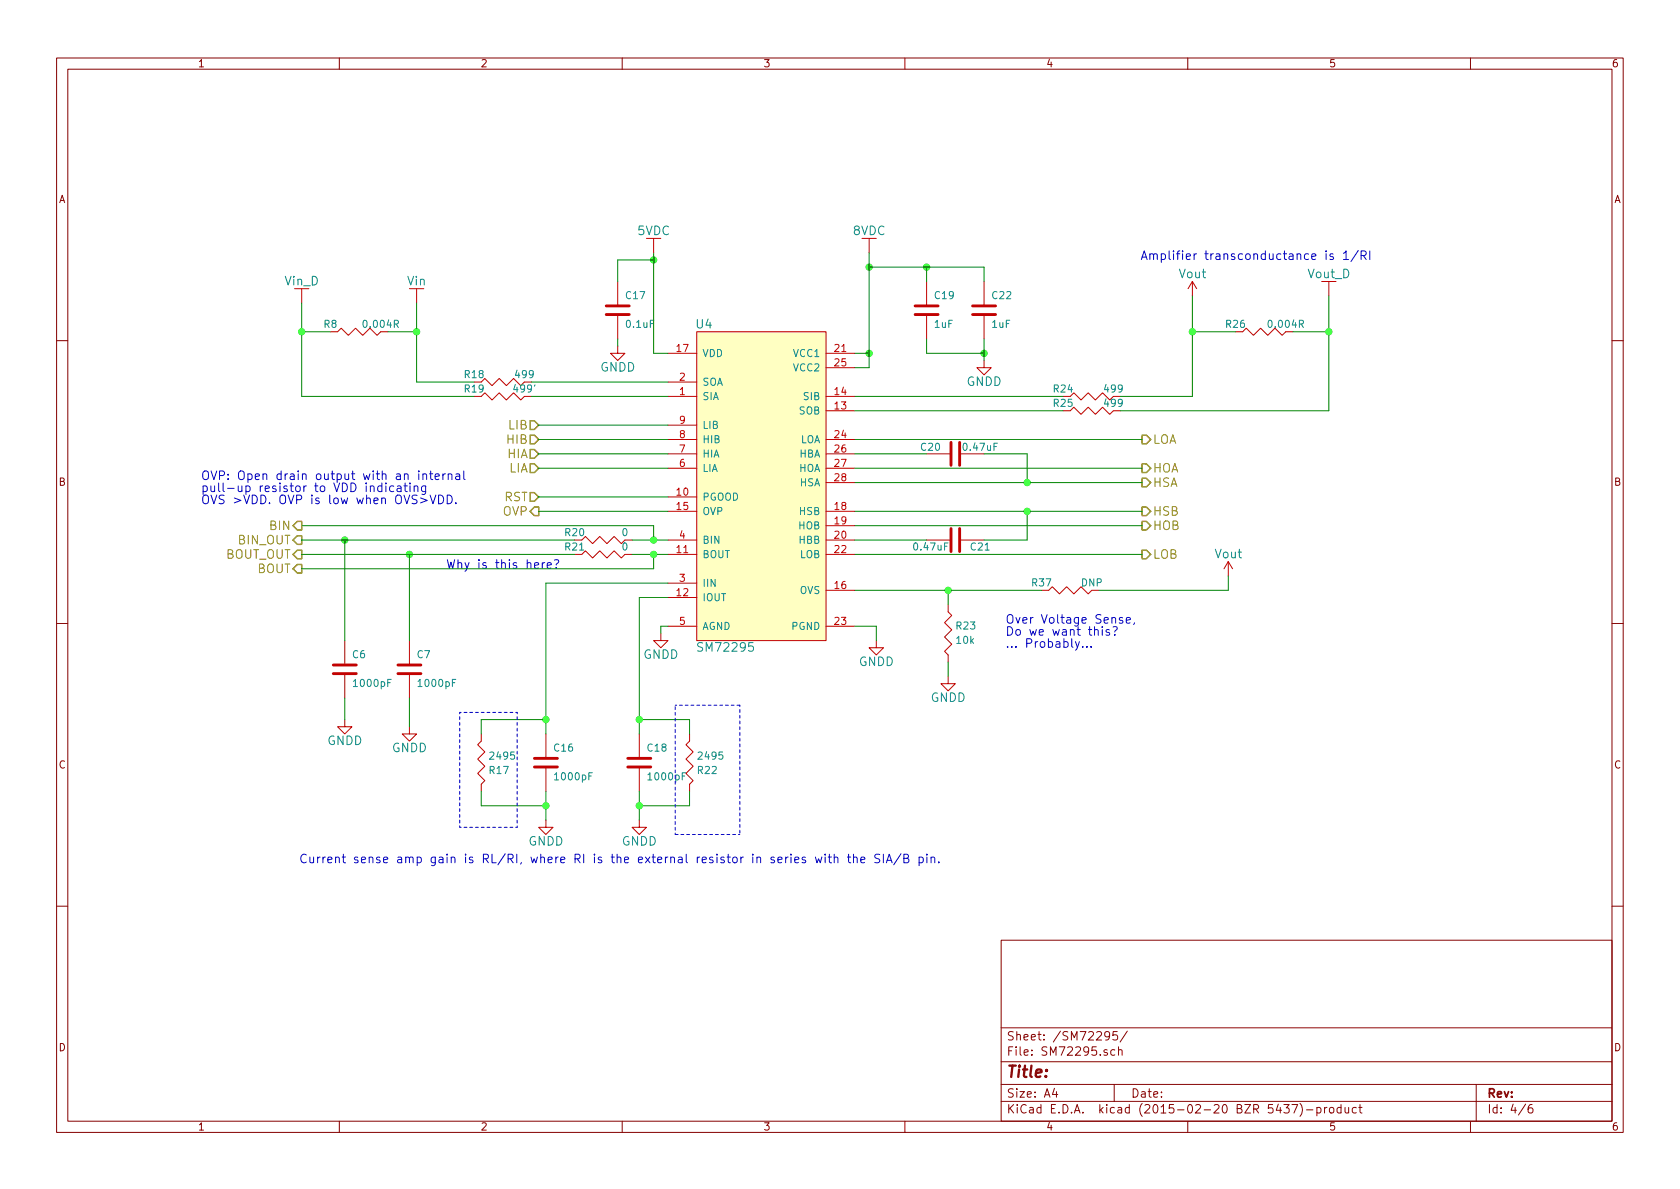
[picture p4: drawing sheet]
EESchema Schematic File Version 2
LIBS:power
LIBS:device
LIBS:transistors
LIBS:conn
LIBS:linear
LIBS:regul
LIBS:74xx
LIBS:cmos4000
LIBS:adc-dac
LIBS:memory
LIBS:xilinx
LIBS:special
LIBS:microcontrollers
LIBS:dsp
LIBS:microchip
LIBS:analog_switches
LIBS:motorola
LIBS:texas
LIBS:intel
LIBS:audio
LIBS:interface
LIBS:digital-audio
LIBS:philips
LIBS:display
LIBS:cypress
LIBS:siliconi
LIBS:opto
LIBS:atmel
LIBS:contrib
LIBS:valves
LIBS:SelfGenerated
LIBS:Project_2-cache
EELAYER 25 0
EELAYER END
$Descr A4 11693 8268
encoding utf-8
Sheet 4 6
Title ""
Date ""
Rev ""
Comp ""
Comment1 ""
Comment2 ""
Comment3 ""
Comment4 ""
$EndDescr
$Comp
L 8VDC #PWR037
U 1 1
P 6050 1750
F 0 "#PWR037" H 6050 1600 60  0001 C CNN
F 1 "8VDC" H 6050 1900 60  0000 C CNN
F 2 "" H 6050 1750 60  0000 C CNN
F 3 "" H 6050 1750 60  0000 C CNN
	1    6050 1750
	1    0    0    -1  
$EndComp
$Comp
L C C19
U 1 1
P 6450 2150
F 0 "C19" H 6500 2250 50  0000 L CNN
F 1 "1uF" H 6500 2050 50  0000 L CNN
F 2 "Capacitors_SMD:C_0805_HandSoldering" H 6488 2000 30  0001 C CNN
F 3 "" H 6450 2150 60  0000 C CNN
	1    6450 2150
	1    0    0    -1  
$EndComp
$Comp
L C C22
U 1 1
P 6850 2150
F 0 "C22" H 6900 2250 50  0000 L CNN
F 1 "1uF" H 6900 2050 50  0000 L CNN
F 2 "Capacitors_SMD:C_0805_HandSoldering" H 6888 2000 30  0001 C CNN
F 3 "" H 6850 2150 60  0000 C CNN
	1    6850 2150
	1    0    0    -1  
$EndComp
$Comp
L GNDD #PWR038
U 1 1
P 6850 2500
F 0 "#PWR038" H 6850 2250 60  0001 C CNN
F 1 "GNDD" H 6850 2350 60  0000 C CNN
F 2 "" H 6850 2500 60  0000 C CNN
F 3 "" H 6850 2500 60  0000 C CNN
	1    6850 2500
	1    0    0    -1  
$EndComp
$Comp
L Rh R24
U 1 1
P 7600 2750
F 0 "R24" H 7400 2800 50  0000 C CNN
F 1 "499" H 7750 2800 50  0000 C CNN
F 2 "Resistors_SMD:R_0805_HandSoldering" H 7600 2680 30  0001 C CNN
F 3 "" V 7600 2750 30  0000 C CNN
	1    7600 2750
	1    0    0    -1  
$EndComp
$Comp
L Rh R25
U 1 1
P 7600 2850
F 0 "R25" H 7400 2900 50  0000 C CNN
F 1 "499" H 7750 2900 50  0000 C CNN
F 2 "Resistors_SMD:R_0805_HandSoldering" H 7600 2780 30  0001 C CNN
F 3 "" V 7600 2850 30  0000 C CNN
	1    7600 2850
	1    0    0    -1  
$EndComp
$Comp
L SM72295 U4
U 1 1
P 5300 3200
F 0 "U4" H 4900 4150 60  0000 C CNN
F 1 "SM72295" H 5050 1900 60  0000 C CNN
F 2 "Housings_SSOP:TSSOP-28_4.4x9.7mm_Pitch0.65mm" H 5300 3200 60  0001 C CNN
F 3 "" H 5300 3200 60  0000 C CNN
	1    5300 3200
	1    0    0    -1  
$EndComp
$Comp
L Rh R18
U 1 1
P 3500 2650
F 0 "R18" H 3300 2700 50  0000 C CNN
F 1 "499" H 3650 2700 50  0000 C CNN
F 2 "Resistors_SMD:R_0805_HandSoldering" H 3500 2580 30  0001 C CNN
F 3 "" V 3500 2650 30  0000 C CNN
	1    3500 2650
	1    0    0    -1  
$EndComp
$Comp
L Rh R19
U 1 1
P 3500 2750
F 0 "R19" H 3300 2800 50  0000 C CNN
F 1 "499'" H 3650 2800 50  0000 C CNN
F 2 "Resistors_SMD:R_0805_HandSoldering" H 3500 2680 30  0001 C CNN
F 3 "" V 3500 2750 30  0000 C CNN
	1    3500 2750
	1    0    0    -1  
$EndComp
Text HLabel 3750 2950 0    60   Input ~ 0
LIB
Text HLabel 3750 3050 0    60   Input ~ 0
HIB
Text HLabel 3750 3150 0    60   Input ~ 0
HIA
Text HLabel 3750 3250 0    60   Input ~ 0
LIA
$Comp
L C C17
U 1 1
P 4300 2150
F 0 "C17" H 4350 2250 50  0000 L CNN
F 1 "0.1uF" H 4350 2050 50  0000 L CNN
F 2 "Capacitors_SMD:C_0805_HandSoldering" H 4338 2000 30  0001 C CNN
F 3 "" H 4300 2150 60  0000 C CNN
	1    4300 2150
	1    0    0    -1  
$EndComp
$Comp
L GNDD #PWR039
U 1 1
P 4300 2400
F 0 "#PWR039" H 4300 2150 60  0001 C CNN
F 1 "GNDD" H 4300 2250 60  0000 C CNN
F 2 "" H 4300 2400 60  0000 C CNN
F 3 "" H 4300 2400 60  0000 C CNN
	1    4300 2400
	1    0    0    -1  
$EndComp
$Comp
L Rh R21
U 1 1
P 4200 3850
F 0 "R21" H 4000 3900 50  0000 C CNN
F 1 "0" H 4350 3900 50  0000 C CNN
F 2 "Resistors_SMD:R_0805_HandSoldering" H 4200 3780 30  0001 C CNN
F 3 "" V 4200 3850 30  0000 C CNN
	1    4200 3850
	1    0    0    -1  
$EndComp
$Comp
L Rh R20
U 1 1
P 4200 3750
F 0 "R20" H 4000 3800 50  0000 C CNN
F 1 "0" H 4350 3800 50  0000 C CNN
F 2 "Resistors_SMD:R_0805_HandSoldering" H 4200 3680 30  0001 C CNN
F 3 "" V 4200 3750 30  0000 C CNN
	1    4200 3750
	1    0    0    -1  
$EndComp
Text HLabel 2100 3750 0    60   Output ~ 0
BIN_OUT
$Comp
L C C6
U 1 1
P 2400 4650
F 0 "C6" H 2450 4750 50  0000 L CNN
F 1 "1000pF" H 2450 4550 50  0000 L CNN
F 2 "Capacitors_SMD:C_0805_HandSoldering" H 2438 4500 30  0001 C CNN
F 3 "" H 2400 4650 60  0000 C CNN
	1    2400 4650
	1    0    0    -1  
$EndComp
$Comp
L GNDD #PWR040
U 1 1
P 2400 5000
F 0 "#PWR040" H 2400 4750 60  0001 C CNN
F 1 "GNDD" H 2400 4850 60  0000 C CNN
F 2 "" H 2400 5000 60  0000 C CNN
F 3 "" H 2400 5000 60  0000 C CNN
	1    2400 5000
	1    0    0    -1  
$EndComp
$Comp
L C C7
U 1 1
P 2850 4650
F 0 "C7" H 2900 4750 50  0000 L CNN
F 1 "1000pF" H 2900 4550 50  0000 L CNN
F 2 "Capacitors_SMD:C_0805_HandSoldering" H 2888 4500 30  0001 C CNN
F 3 "" H 2850 4650 60  0000 C CNN
	1    2850 4650
	1    0    0    -1  
$EndComp
$Comp
L GNDD #PWR041
U 1 1
P 2850 5050
F 0 "#PWR041" H 2850 4800 60  0001 C CNN
F 1 "GNDD" H 2850 4900 60  0000 C CNN
F 2 "" H 2850 5050 60  0000 C CNN
F 3 "" H 2850 5050 60  0000 C CNN
	1    2850 5050
	1    0    0    -1  
$EndComp
Text HLabel 2100 3850 0    60   Output ~ 0
BOUT_OUT
$Comp
L GNDD #PWR042
U 1 1
P 4600 4400
F 0 "#PWR042" H 4600 4150 60  0001 C CNN
F 1 "GNDD" H 4600 4250 60  0000 C CNN
F 2 "" H 4600 4400 60  0000 C CNN
F 3 "" H 4600 4400 60  0000 C CNN
	1    4600 4400
	1    0    0    -1  
$EndComp
$Comp
L C C20
U 1 1
P 6650 3150
F 0 "C20" V 6700 3250 50  0000 L CNN
F 1 "0.47uF" V 6700 2850 50  0000 L CNN
F 2 "Capacitors_SMD:C_0805_HandSoldering" H 6688 3000 30  0001 C CNN
F 3 "" H 6650 3150 60  0000 C CNN
	1    6650 3150
	0    -1   -1   0   
$EndComp
$Comp
L C C21
U 1 1
P 6650 3750
F 0 "C21" V 6700 3850 50  0000 L CNN
F 1 "0.47uF" V 6700 3450 50  0000 L CNN
F 2 "Capacitors_SMD:C_0805_HandSoldering" H 6688 3600 30  0001 C CNN
F 3 "" H 6650 3750 60  0000 C CNN
	1    6650 3750
	0    1    1    0   
$EndComp
Text HLabel 3750 3450 0    60   Input ~ 0
RST
$Comp
L GNDD #PWR043
U 1 1
P 6100 4450
F 0 "#PWR043" H 6100 4200 60  0001 C CNN
F 1 "GNDD" H 6100 4300 60  0000 C CNN
F 2 "" H 6100 4450 60  0000 C CNN
F 3 "" H 6100 4450 60  0000 C CNN
	1    6100 4450
	1    0    0    -1  
$EndComp
Text HLabel 2100 3950 0    60   Output ~ 0
BOUT
$Comp
L C C16
U 1 1
P 3800 5300
F 0 "C16" H 3850 5400 50  0000 L CNN
F 1 "1000pF" H 3850 5200 50  0000 L CNN
F 2 "Capacitors_SMD:C_0805_HandSoldering" H 3838 5150 30  0001 C CNN
F 3 "" H 3800 5300 60  0000 C CNN
	1    3800 5300
	1    0    0    -1  
$EndComp
$Comp
L Rv R17
U 1 1
P 3350 5300
F 0 "R17" H 3400 5350 50  0000 L CNN
F 1 "2495" H 3400 5250 50  0000 L CNN
F 2 "Resistors_SMD:R_0805_HandSoldering" V 3280 5300 30  0001 C CNN
F 3 "" H 3350 5300 30  0000 C CNN
	1    3350 5300
	1    0    0    1   
$EndComp
$Comp
L GNDD #PWR044
U 1 1
P 3800 5700
F 0 "#PWR044" H 3800 5450 60  0001 C CNN
F 1 "GNDD" H 3800 5550 60  0000 C CNN
F 2 "" H 3800 5700 60  0000 C CNN
F 3 "" H 3800 5700 60  0000 C CNN
	1    3800 5700
	1    0    0    -1  
$EndComp
$Comp
L C C18
U 1 1
P 4450 5300
F 0 "C18" H 4500 5400 50  0000 L CNN
F 1 "1000pF" H 4500 5200 50  0000 L CNN
F 2 "Capacitors_SMD:C_0805_HandSoldering" H 4488 5150 30  0001 C CNN
F 3 "" H 4450 5300 60  0000 C CNN
	1    4450 5300
	1    0    0    -1  
$EndComp
$Comp
L Rv R22
U 1 1
P 4800 5300
F 0 "R22" H 4850 5350 50  0000 L CNN
F 1 "2495" H 4850 5250 50  0000 L CNN
F 2 "Resistors_SMD:R_0805_HandSoldering" V 4730 5300 30  0001 C CNN
F 3 "" H 4800 5300 30  0000 C CNN
	1    4800 5300
	1    0    0    1   
$EndComp
$Comp
L GNDD #PWR045
U 1 1
P 4450 5700
F 0 "#PWR045" H 4450 5450 60  0001 C CNN
F 1 "GNDD" H 4450 5550 60  0000 C CNN
F 2 "" H 4450 5700 60  0000 C CNN
F 3 "" H 4450 5700 60  0000 C CNN
	1    4450 5700
	1    0    0    -1  
$EndComp
Text HLabel 7950 3250 2    60   Output ~ 0
HOA
Text HLabel 7950 3350 2    60   Output ~ 0
HSA
Text HLabel 7950 3050 2    60   Output ~ 0
LOA
Text HLabel 7950 3850 2    60   Output ~ 0
LOB
Text HLabel 7950 3550 2    60   Output ~ 0
HSB
Text HLabel 7950 3650 2    60   Output ~ 0
HOB
Text Notes 6550 6000 2    60   ~ 0
Current sense amp gain is RL/RI, where RI is the external resistor in series with the SIA/B pin.
Text Notes 3900 3950 2    60   ~ 0
Why is this here?
$Comp
L Vin_D #PWR046
U 1 1
P 2100 2100
F 0 "#PWR046" H 2100 1950 60  0001 C CNN
F 1 "Vin_D" H 2100 2250 60  0000 C CNN
F 2 "" H 2100 2100 60  0000 C CNN
F 3 "" H 2100 2100 60  0000 C CNN
	1    2100 2100
	1    0    0    -1  
$EndComp
$Comp
L Vin #PWR047
U 1 1
P 2900 2100
F 0 "#PWR047" H 2900 1950 60  0001 C CNN
F 1 "Vin" H 2900 2250 60  0000 C CNN
F 2 "" H 2900 2100 60  0000 C CNN
F 3 "" H 2900 2100 60  0000 C CNN
	1    2900 2100
	1    0    0    -1  
$EndComp
$Comp
L Rh R8
U 1 1
P 2500 2300
F 0 "R8" H 2300 2350 50  0000 C CNN
F 1 "0.004R" H 2650 2350 50  0000 C CNN
F 2 "Resistors_SMD:R_0805_HandSoldering" H 2500 2230 30  0001 C CNN
F 3 "" V 2500 2300 30  0000 C CNN
	1    2500 2300
	1    0    0    -1  
$EndComp
$Comp
L Vout_D #PWR048
U 1 1
P 9250 2050
F 0 "#PWR048" H 9250 1900 60  0001 C CNN
F 1 "Vout_D" H 9250 2200 60  0000 C CNN
F 2 "" H 9250 2050 60  0000 C CNN
F 3 "" H 9250 2050 60  0000 C CNN
	1    9250 2050
	1    0    0    -1  
$EndComp
$Comp
L Vout #PWR049
U 1 1
P 8300 2050
F 0 "#PWR049" H 8300 1900 60  0001 C CNN
F 1 "Vout" H 8300 2200 60  0000 C CNN
F 2 "" H 8300 2050 60  0000 C CNN
F 3 "" H 8300 2050 60  0000 C CNN
	1    8300 2050
	1    0    0    -1  
$EndComp
$Comp
L Rh R26
U 1 1
P 8800 2300
F 0 "R26" H 8600 2350 50  0000 C CNN
F 1 "0.004R" H 8950 2350 50  0000 C CNN
F 2 "Resistors_SMD:R_0805_HandSoldering" H 8800 2230 30  0001 C CNN
F 3 "" V 8800 2300 30  0000 C CNN
	1    8800 2300
	1    0    0    -1  
$EndComp
Text Notes 9550 1800 2    60   ~ 0
Amplifier transconductance is 1/RI
Text Notes 7000 4500 0    60   ~ 0
Over Voltage Sense,\nDo we want this?\n... Probably...
Text Notes 1400 3500 0    60   ~ 0
OVP: Open drain output with an internal\npull-up resistor to VDD indicating \nOVS >VDD. OVP is low when OVS>VDD.
Text HLabel 3750 3550 0    60   Output ~ 0
OVP
$Comp
L Rh R37
U 1 1
P 7450 4100
F 0 "R37" H 7250 4150 50  0000 C CNN
F 1 "DNP" H 7600 4150 50  0000 C CNN
F 2 "Resistors_SMD:R_0805_HandSoldering" H 7450 4030 30  0001 C CNN
F 3 "" V 7450 4100 30  0000 C CNN
	1    7450 4100
	1    0    0    -1  
$EndComp
$Comp
L Vout #PWR050
U 1 1
P 8550 4000
F 0 "#PWR050" H 8550 3850 60  0001 C CNN
F 1 "Vout" H 8550 4150 60  0000 C CNN
F 2 "" H 8550 4000 60  0000 C CNN
F 3 "" H 8550 4000 60  0000 C CNN
	1    8550 4000
	1    0    0    -1  
$EndComp
$Comp
L Rv R23
U 1 1
P 6600 4400
F 0 "R23" H 6650 4450 50  0000 L CNN
F 1 "10k" H 6650 4350 50  0000 L CNN
F 2 "Resistors_SMD:R_0805_HandSoldering" V 6530 4400 30  0001 C CNN
F 3 "" H 6600 4400 30  0000 C CNN
	1    6600 4400
	1    0    0    -1  
$EndComp
Wire Wire Line
	5950 4100 7250 4100
Wire Wire Line
	4600 4350 4650 4350
Wire Wire Line
	4600 4400 4600 4350
Connection ~ 2850 3850
Wire Wire Line
	2850 5050 2850 4850
Wire Wire Line
	2100 3850 4000 3850
Wire Wire Line
	2850 4450 2850 3850
Wire Wire Line
	2400 5000 2400 4850
Connection ~ 2400 3750
Wire Wire Line
	2400 4450 2400 3750
Wire Wire Line
	2100 3750 4000 3750
Wire Wire Line
	4400 3750 4650 3750
Wire Wire Line
	4400 3850 4650 3850
Connection ~ 4550 1800
Wire Wire Line
	4300 1800 4550 1800
Wire Wire Line
	4300 1950 4300 1800
Wire Wire Line
	4300 2400 4300 2350
Wire Wire Line
	3750 2950 4650 2950
Wire Wire Line
	3750 3050 4650 3050
Wire Wire Line
	4650 3150 3750 3150
Wire Wire Line
	3750 3250 4650 3250
Wire Wire Line
	3700 2750 4650 2750
Wire Wire Line
	3700 2650 4650 2650
Wire Wire Line
	5950 2850 7400 2850
Wire Wire Line
	5950 2750 7400 2750
Connection ~ 6850 2450
Wire Wire Line
	6850 2350 6850 2500
Wire Wire Line
	6450 2450 6450 2350
Wire Wire Line
	6450 2450 6850 2450
Wire Wire Line
	6850 1850 6850 1950
Connection ~ 6450 1850
Connection ~ 6050 1850
Wire Wire Line
	6450 1850 6450 1950
Wire Wire Line
	6050 1850 6850 1850
Wire Wire Line
	4550 2450 4650 2450
Wire Wire Line
	4550 1750 4550 2450
Connection ~ 6050 2450
Wire Wire Line
	6050 2450 5950 2450
Wire Wire Line
	6050 2550 5950 2550
Wire Wire Line
	6050 1750 6050 2550
Wire Wire Line
	3750 3450 4650 3450
Wire Wire Line
	2100 3950 4550 3950
Wire Wire Line
	4550 3950 4550 3850
Connection ~ 4550 3850
Wire Wire Line
	3350 5000 3350 5100
Wire Wire Line
	3800 4050 4650 4050
Wire Wire Line
	3350 5600 3350 5500
Wire Wire Line
	4800 5000 4800 5100
Wire Wire Line
	4450 4150 4650 4150
Wire Wire Line
	3350 5600 3800 5600
Wire Wire Line
	3800 5500 3800 5700
Connection ~ 3800 5600
Wire Wire Line
	3800 4050 3800 5100
Wire Wire Line
	3800 5000 3350 5000
Connection ~ 3800 5000
Wire Wire Line
	4450 4150 4450 5100
Wire Wire Line
	4800 5000 4450 5000
Connection ~ 4450 5000
Wire Wire Line
	4450 5500 4450 5700
Wire Wire Line
	4450 5600 4800 5600
Wire Wire Line
	4800 5600 4800 5500
Connection ~ 4450 5600
Wire Notes Line
	3200 4950 3600 4950
Wire Notes Line
	3600 4950 3600 5750
Wire Notes Line
	3600 5750 3200 5750
Wire Notes Line
	3200 5750 3200 4950
Wire Notes Line
	5150 4900 5150 5800
Wire Notes Line
	5150 5800 4700 5800
Wire Notes Line
	4700 5800 4700 4900
Wire Notes Line
	4700 4900 5150 4900
Wire Wire Line
	2300 2300 2100 2300
Wire Wire Line
	2100 2100 2100 2750
Wire Wire Line
	2700 2300 2900 2300
Wire Wire Line
	2900 2100 2900 2650
Wire Wire Line
	2900 2650 3300 2650
Connection ~ 2900 2300
Wire Wire Line
	2100 2750 3300 2750
Connection ~ 2100 2300
Wire Wire Line
	8600 2300 8300 2300
Wire Wire Line
	8300 2050 8300 2750
Wire Wire Line
	8300 2750 7800 2750
Connection ~ 8300 2300
Wire Wire Line
	9250 2850 7800 2850
Wire Wire Line
	9250 2050 9250 2850
Wire Wire Line
	9000 2300 9250 2300
Connection ~ 9250 2300
Wire Wire Line
	3750 3550 4650 3550
Wire Wire Line
	5950 4350 6100 4350
Wire Wire Line
	6100 4350 6100 4450
Wire Wire Line
	8550 4000 8550 4100
Wire Wire Line
	8550 4100 7650 4100
Wire Wire Line
	6600 4100 6600 4200
Connection ~ 6600 4100
$Comp
L GNDD #PWR051
U 1 1
P 6600 4700
F 0 "#PWR051" H 6600 4450 60  0001 C CNN
F 1 "GNDD" H 6600 4550 60  0000 C CNN
F 2 "" H 6600 4700 60  0000 C CNN
F 3 "" H 6600 4700 60  0000 C CNN
	1    6600 4700
	1    0    0    -1  
$EndComp
Wire Wire Line
	6600 4600 6600 4700
Wire Wire Line
	4550 3750 4550 3650
Wire Wire Line
	4550 3650 2100 3650
Connection ~ 4550 3750
Text HLabel 2100 3650 0    60   Output ~ 0
BIN
$Comp
L 5VDC #PWR052
U 1 1
P 4550 1750
F 0 "#PWR052" H 4550 1600 60  0001 C CNN
F 1 "5VDC" H 4550 1900 60  0000 C CNN
F 2 "" H 4550 1750 60  0000 C CNN
F 3 "" H 4550 1750 60  0000 C CNN
	1    4550 1750
	1    0    0    -1  
$EndComp
Wire Wire Line
	5950 3050 7950 3050
Wire Wire Line
	5950 3250 7950 3250
Wire Wire Line
	5950 3350 7950 3350
Wire Wire Line
	5950 3150 6450 3150
Wire Wire Line
	6850 3150 7150 3150
Wire Wire Line
	7150 3150 7150 3350
Connection ~ 7150 3350
Wire Wire Line
	5950 3550 7950 3550
Wire Wire Line
	5950 3650 7950 3650
Wire Wire Line
	5950 3750 6450 3750
Wire Wire Line
	5950 3850 7950 3850
Wire Wire Line
	6850 3750 7150 3750
Wire Wire Line
	7150 3750 7150 3550
Connection ~ 7150 3550
$EndSCHEMATC
